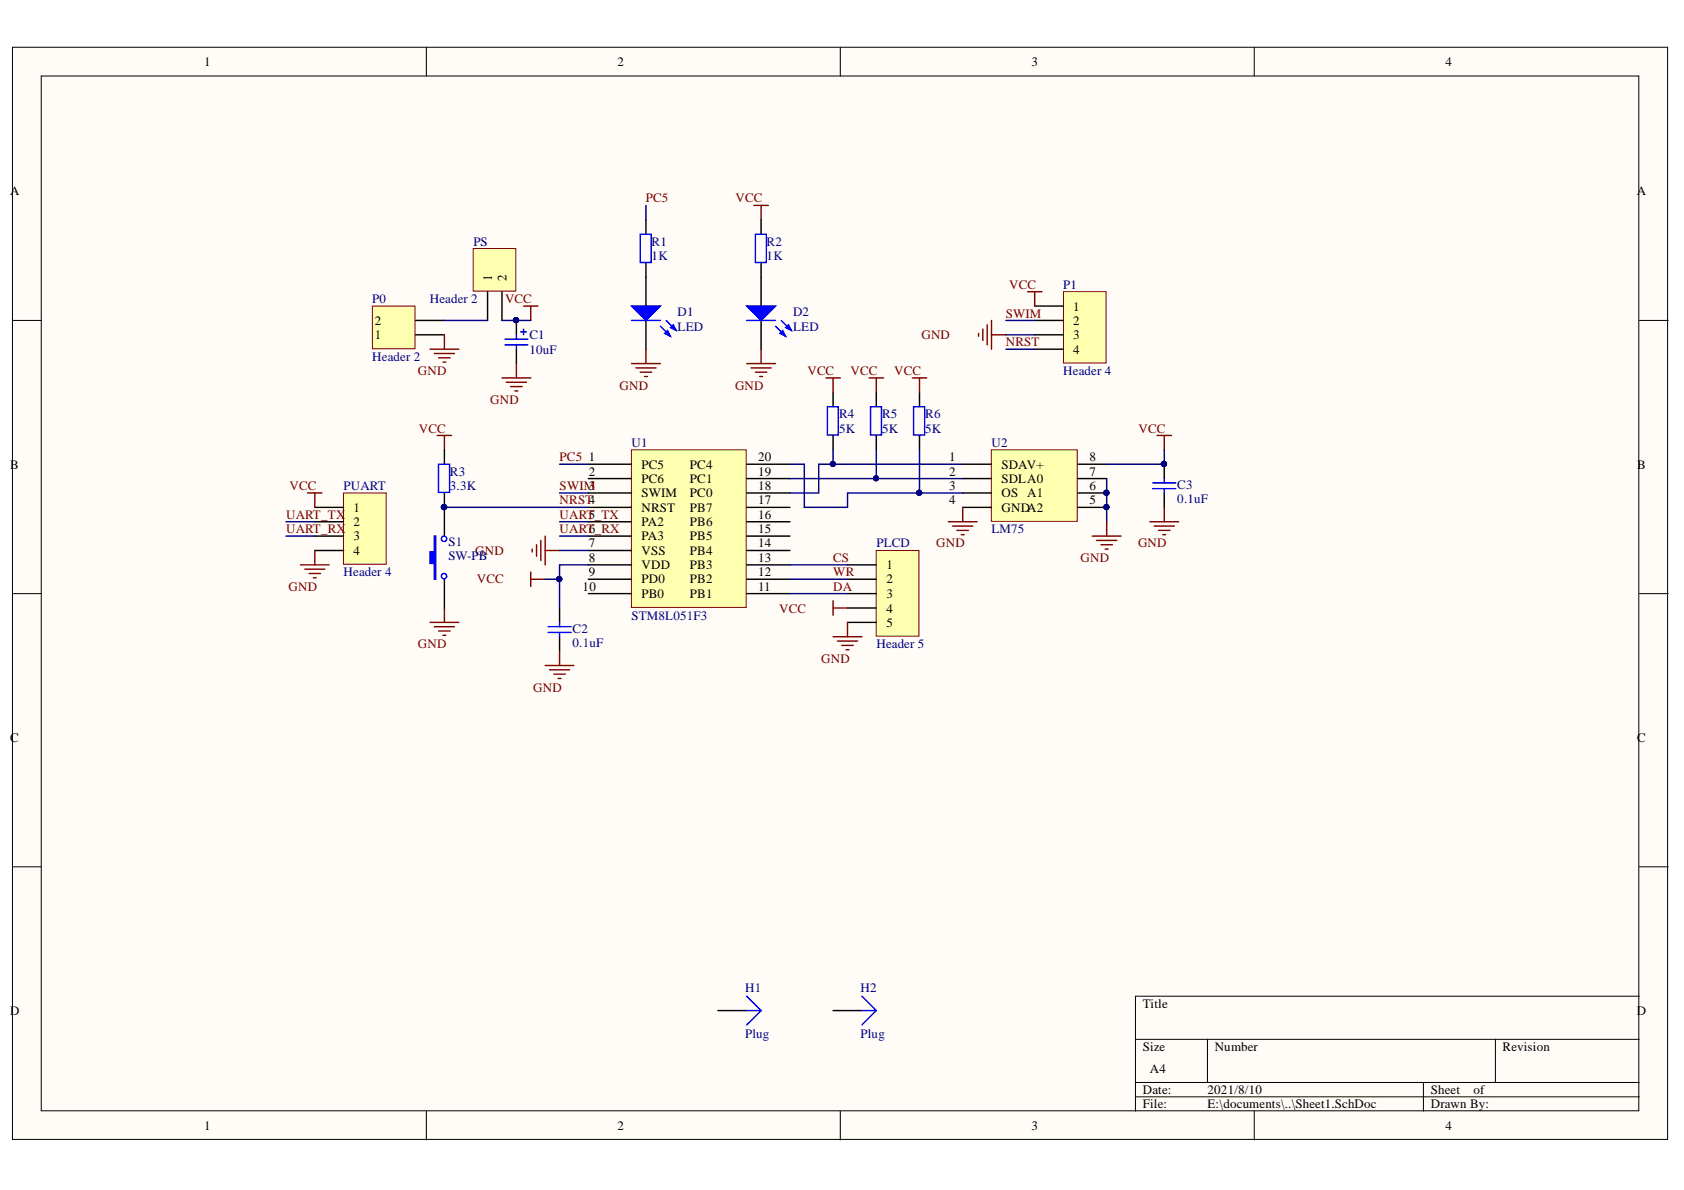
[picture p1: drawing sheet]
# Altium project TEMP_STM8_LCD.PrjPcb
1 sheet, 21 parts. Net scope: global (net labels, ports and power ports of the same name join across sheets).
Board file: TMP_STM8_LCD.PcbDoc

## Sheet Sheet1.SchDoc
size A4

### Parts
C1  value 10uF  [CapPol5_11]  (hidden comment: Cap Pol2)
C2  value 0.1uF  [0603_LMH]  (hidden comment: Cap)
C3  value 0.1uF  [0603_LMH]  (hidden comment: Cap)
D1  LED  [0603_LMH]
D2  LED  [0603_LMH]
H1  Plug  [OriginHole]
H2  Plug  [OriginHole]
P0  Header 2  [KF350-2P]
P1  Header 4  [HDR1X4]
PLCD  Header 5  [HDR1X5]
PS  Header 2  [HDR1X2]
PUART  Header 4  [HDR1X4]
R1  value 1K  [0805]  (hidden comment: Res2)
R2  value 1K  [0805]  (hidden comment: Res2)
R3  value 3.3K  [0805]  (hidden comment: Res2)
R4  value 5K  [0805]  (hidden comment: Res2)
R5  value 5K  [0805]  (hidden comment: Res2)
R6  value 5K  [0805]  (hidden comment: Res2)
S1  SW-PB  [SW-3X6X2.5]
U1  STM8L051F3  [TSSOP20]
U2  LM75  [SOP8]

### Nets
GND: C1.2 C2.1 C3.1 D1.2(K) D2.2(K) P0.1 P1.3 PLCD.5 PUART.4 S1.1 U1.7(VSS) U2.4(GND) U2.5(A2) U2.6(A1) U2.7(A0)
VCC: C1.1 C2.2 C3.2 P1.1 PLCD.4 PS.2 PUART.1 R2.2 R3.2 R4.2 R5.2 R6.2 U1.8(VDD) U2.8(V+)
CS: PLCD.1 U1.13(PB3)
DA: PLCD.3 U1.11(PB1)
NRST: P1.4 R3.1 S1.2 U1.4(NRST)
PC5: R1.2 U1.1(PC5)
SWIM: P1.2 U1.3(SWIM)
UART_RX: PUART.3 U1.6(PA3)
UART_TX: PUART.2 U1.5(PA2)
WR: PLCD.2 U1.12(PB2)
NetD1_1: D1.1(A) R1.1
NetD2_1: D2.1(A) R2.1
NetP0_2: P0.2 PS.1
NetR4_1: R4.1 U1.18(PC0) U2.1(SDA)
NetR5_1: R5.1 U1.19(PC1) U2.2(SDL)
NetR6_1: R6.1 U1.20(PC4) U2.3(OS)

Not connected (* = marked no-connect by the designer): H1 1; H2 1; U1 2(PC6) 9(PD0) 10(PB0) 14(PB4) 15(PB5) 16(PB6) 17(PB7)
